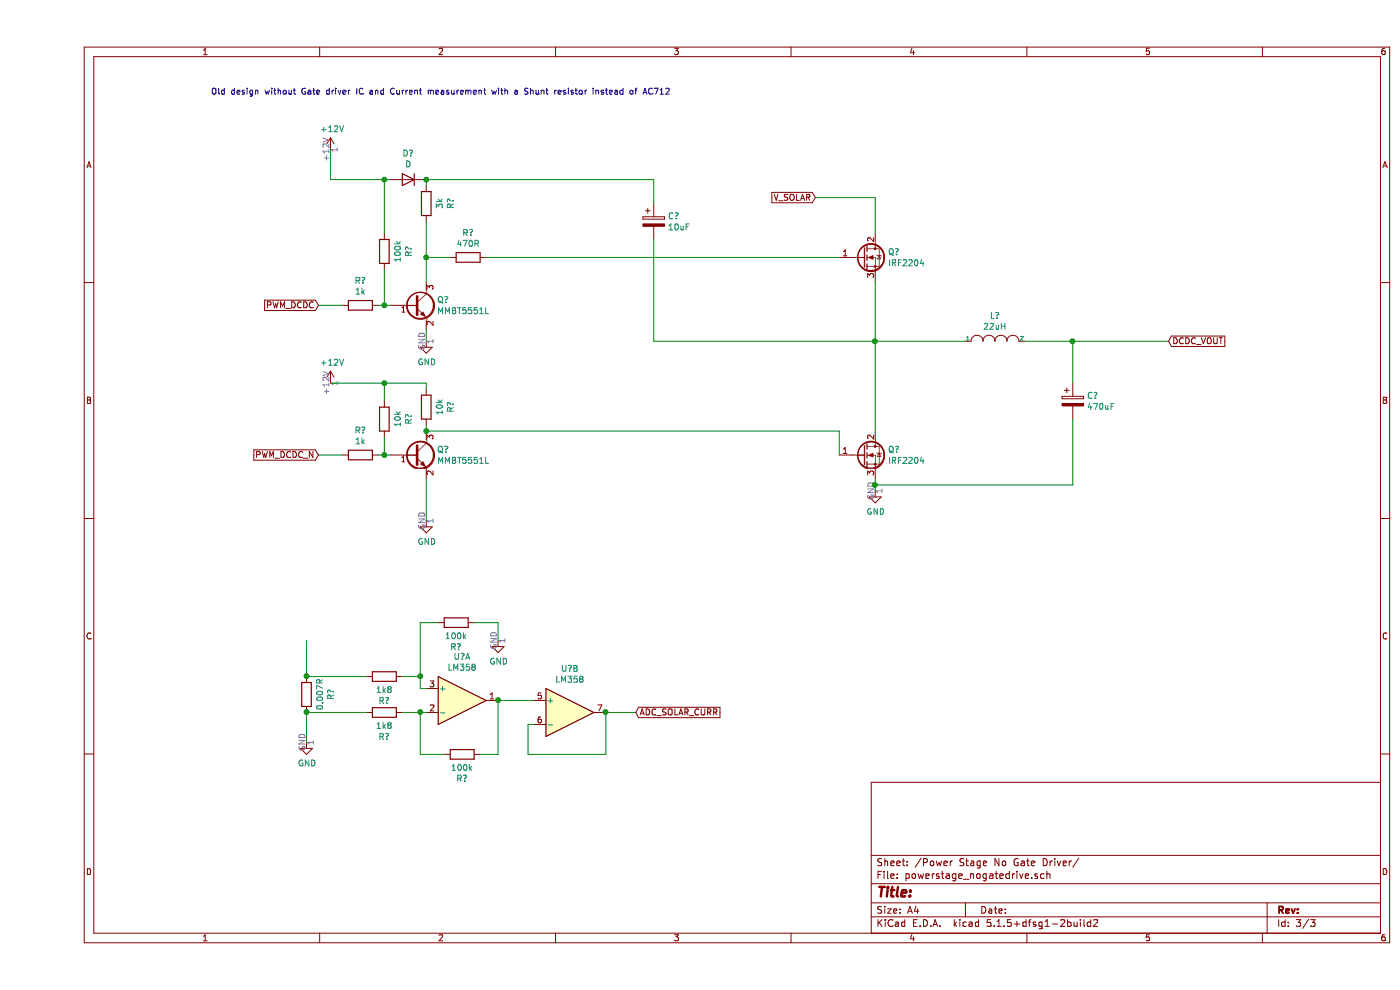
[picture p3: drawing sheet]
EESchema Schematic File Version 4
EELAYER 30 0
EELAYER END
$Descr A4 11693 8268
encoding utf-8
Sheet 3 3
Title ""
Date ""
Rev ""
Comp ""
Comment1 ""
Comment2 ""
Comment3 ""
Comment4 ""
$EndDescr
$Comp
L Transistor_FET:IRF540N Q?
U 1 1
P 6900 2150
AR Path="/60855919" Ref="Q?"  Part="1" 
AR Path="/6082BF78/60855919" Ref="Q?"  Part="1" 
F 0 "Q?" H 7106 2196 50  0000 L CNN
F 1 "IRF2204" H 7106 2105 50  0000 L CNN
F 2 "Package_TO_SOT_THT:TO-220-3_Vertical" H 7150 2075 50  0001 L CIN
F 3 "http://www.irf.com/product-info/datasheets/data/irf2204.pdf" H 6900 2150 50  0001 L CNN
	1    6900 2150
	1    0    0    -1  
$EndComp
$Comp
L Transistor_FET:IRF540N Q?
U 1 1
P 6900 3800
AR Path="/6085591F" Ref="Q?"  Part="1" 
AR Path="/6082BF78/6085591F" Ref="Q?"  Part="1" 
F 0 "Q?" H 7106 3846 50  0000 L CNN
F 1 "IRF2204" H 7106 3755 50  0000 L CNN
F 2 "Package_TO_SOT_THT:TO-220-3_Vertical" H 7150 3725 50  0001 L CIN
F 3 "http://www.irf.com/product-info/datasheets/data/irf2204.pdf" H 6900 3800 50  0001 L CNN
	1    6900 3800
	1    0    0    -1  
$EndComp
Text GLabel 2350 2550 0    50   Input ~ 0
PWM_DCDC
Wire Wire Line
	2850 2550 2900 2550
$Comp
L Device:R R?
U 1 1
P 2900 2100
AR Path="/60855927" Ref="R?"  Part="1" 
AR Path="/6082BF78/60855927" Ref="R?"  Part="1" 
F 0 "R?" V 2693 2100 50  0000 C CNN
F 1 "100k" V 2784 2100 50  0000 C CNN
F 2 "" V 2830 2100 50  0001 C CNN
F 3 "~" H 2900 2100 50  0001 C CNN
	1    2900 2100
	-1   0    0    1   
$EndComp
Connection ~ 2900 2550
Wire Wire Line
	2900 2550 2950 2550
$Comp
L Device:R R?
U 1 1
P 2700 2550
AR Path="/6085592F" Ref="R?"  Part="1" 
AR Path="/6082BF78/6085592F" Ref="R?"  Part="1" 
F 0 "R?" V 2493 2550 50  0000 C CNN
F 1 "1k" V 2584 2550 50  0000 C CNN
F 2 "" V 2630 2550 50  0001 C CNN
F 3 "~" H 2700 2550 50  0001 C CNN
	1    2700 2550
	0    1    1    0   
$EndComp
$Comp
L power:GND #PWR?
U 1 1
P 3250 2850
AR Path="/60855935" Ref="#PWR?"  Part="1" 
AR Path="/6082BF78/60855935" Ref="#PWR?"  Part="1" 
F 0 "#PWR?" H 3250 2600 50  0001 C CNN
F 1 "GND" H 3255 2677 50  0000 C CNN
F 2 "" H 3250 2850 50  0001 C CNN
F 3 "" H 3250 2850 50  0001 C CNN
	1    3250 2850
	1    0    0    -1  
$EndComp
Wire Wire Line
	3250 2750 3250 2850
Wire Wire Line
	5150 1500 5150 1700
$Comp
L Device:R R?
U 1 1
P 3250 1700
AR Path="/6085593D" Ref="R?"  Part="1" 
AR Path="/6082BF78/6085593D" Ref="R?"  Part="1" 
F 0 "R?" V 3043 1700 50  0000 C CNN
F 1 "3k" V 3134 1700 50  0000 C CNN
F 2 "" V 3180 1700 50  0001 C CNN
F 3 "~" H 3250 1700 50  0001 C CNN
	1    3250 1700
	-1   0    0    1   
$EndComp
Wire Wire Line
	3250 1500 3250 1550
$Comp
L Device:D D?
U 1 1
P 3100 1500
AR Path="/60855944" Ref="D?"  Part="1" 
AR Path="/6082BF78/60855944" Ref="D?"  Part="1" 
F 0 "D?" H 3100 1284 50  0000 C CNN
F 1 "D" H 3100 1375 50  0000 C CNN
F 2 "" H 3100 1500 50  0001 C CNN
F 3 "~" H 3100 1500 50  0001 C CNN
	1    3100 1500
	-1   0    0    1   
$EndComp
Connection ~ 3250 1500
$Comp
L power:+12V #PWR?
U 1 1
P 2450 1250
AR Path="/6085594B" Ref="#PWR?"  Part="1" 
AR Path="/6082BF78/6085594B" Ref="#PWR?"  Part="1" 
F 0 "#PWR?" H 2450 1100 50  0001 C CNN
F 1 "+12V" H 2465 1423 50  0000 C CNN
F 2 "" H 2450 1250 50  0001 C CNN
F 3 "" H 2450 1250 50  0001 C CNN
	1    2450 1250
	1    0    0    -1  
$EndComp
Wire Wire Line
	2450 1250 2450 1500
Text GLabel 6500 1650 0    50   Input ~ 0
V_SOLAR
$Comp
L Device:CP C?
U 1 1
P 5150 1850
AR Path="/60855953" Ref="C?"  Part="1" 
AR Path="/6082BF78/60855953" Ref="C?"  Part="1" 
F 0 "C?" H 5268 1896 50  0000 L CNN
F 1 "10uF" H 5268 1805 50  0000 L CNN
F 2 "" H 5188 1700 50  0001 C CNN
F 3 "~" H 5150 1850 50  0001 C CNN
	1    5150 1850
	1    0    0    -1  
$EndComp
Wire Wire Line
	5150 2000 5150 2850
Wire Wire Line
	6500 1650 7000 1650
Wire Wire Line
	7000 1650 7000 1950
$Comp
L power:GND #PWR?
U 1 1
P 7000 4100
AR Path="/6085595C" Ref="#PWR?"  Part="1" 
AR Path="/6082BF78/6085595C" Ref="#PWR?"  Part="1" 
F 0 "#PWR?" H 7000 3850 50  0001 C CNN
F 1 "GND" H 7005 3927 50  0000 C CNN
F 2 "" H 7000 4100 50  0001 C CNN
F 3 "" H 7000 4100 50  0001 C CNN
	1    7000 4100
	1    0    0    -1  
$EndComp
Text GLabel 2350 3800 0    50   Input ~ 0
PWM_DCDC_N
$Comp
L Device:R R?
U 1 1
P 2900 3500
AR Path="/60855963" Ref="R?"  Part="1" 
AR Path="/6082BF78/60855963" Ref="R?"  Part="1" 
F 0 "R?" V 2693 3500 50  0000 C CNN
F 1 "10k" V 2784 3500 50  0000 C CNN
F 2 "" V 2830 3500 50  0001 C CNN
F 3 "~" H 2900 3500 50  0001 C CNN
	1    2900 3500
	-1   0    0    1   
$EndComp
$Comp
L Device:R R?
U 1 1
P 2700 3800
AR Path="/60855969" Ref="R?"  Part="1" 
AR Path="/6082BF78/60855969" Ref="R?"  Part="1" 
F 0 "R?" V 2493 3800 50  0000 C CNN
F 1 "1k" V 2584 3800 50  0000 C CNN
F 2 "" V 2630 3800 50  0001 C CNN
F 3 "~" H 2700 3800 50  0001 C CNN
	1    2700 3800
	0    1    1    0   
$EndComp
$Comp
L power:GND #PWR?
U 1 1
P 3250 4350
AR Path="/6085596F" Ref="#PWR?"  Part="1" 
AR Path="/6082BF78/6085596F" Ref="#PWR?"  Part="1" 
F 0 "#PWR?" H 3250 4100 50  0001 C CNN
F 1 "GND" H 3255 4177 50  0000 C CNN
F 2 "" H 3250 4350 50  0001 C CNN
F 3 "" H 3250 4350 50  0001 C CNN
	1    3250 4350
	1    0    0    -1  
$EndComp
$Comp
L Device:R R?
U 1 1
P 3250 3400
AR Path="/60855975" Ref="R?"  Part="1" 
AR Path="/6082BF78/60855975" Ref="R?"  Part="1" 
F 0 "R?" V 3043 3400 50  0000 C CNN
F 1 "10k" V 3134 3400 50  0000 C CNN
F 2 "" V 3180 3400 50  0001 C CNN
F 3 "~" H 3250 3400 50  0001 C CNN
	1    3250 3400
	-1   0    0    1   
$EndComp
Wire Wire Line
	3250 3550 3250 3600
Wire Wire Line
	3250 3250 3250 3200
Wire Wire Line
	3250 3200 2900 3200
$Comp
L power:+12V #PWR?
U 1 1
P 2450 3200
AR Path="/6085597E" Ref="#PWR?"  Part="1" 
AR Path="/6082BF78/6085597E" Ref="#PWR?"  Part="1" 
F 0 "#PWR?" H 2450 3050 50  0001 C CNN
F 1 "+12V" H 2465 3373 50  0000 C CNN
F 2 "" H 2450 3200 50  0001 C CNN
F 3 "" H 2450 3200 50  0001 C CNN
	1    2450 3200
	1    0    0    -1  
$EndComp
Wire Wire Line
	3250 4000 3250 4350
Wire Wire Line
	5150 2850 7000 2850
Connection ~ 7000 2850
Wire Wire Line
	7000 2350 7000 2850
Wire Wire Line
	7000 2850 7000 3600
$Comp
L pspice:INDUCTOR L?
U 1 1
P 8000 2850
AR Path="/60855989" Ref="L?"  Part="1" 
AR Path="/6082BF78/60855989" Ref="L?"  Part="1" 
F 0 "L?" H 8000 3065 50  0000 C CNN
F 1 "22uH" H 8000 2974 50  0000 C CNN
F 2 "" H 8000 2850 50  0001 C CNN
F 3 "~" H 8000 2850 50  0001 C CNN
	1    8000 2850
	1    0    0    -1  
$EndComp
Wire Wire Line
	7000 2850 7750 2850
$Comp
L Device:CP C?
U 1 1
P 8650 3350
AR Path="/60855990" Ref="C?"  Part="1" 
AR Path="/6082BF78/60855990" Ref="C?"  Part="1" 
F 0 "C?" H 8768 3396 50  0000 L CNN
F 1 "470uF" H 8768 3305 50  0000 L CNN
F 2 "" H 8688 3200 50  0001 C CNN
F 3 "~" H 8650 3350 50  0001 C CNN
	1    8650 3350
	1    0    0    -1  
$EndComp
Wire Wire Line
	8250 2850 8650 2850
Wire Wire Line
	8650 2850 8650 3200
Wire Wire Line
	7000 4000 7000 4050
Wire Wire Line
	7000 4050 8650 4050
Connection ~ 7000 4050
Wire Wire Line
	7000 4050 7000 4100
Wire Wire Line
	8650 3500 8650 4050
Wire Wire Line
	8650 2850 9450 2850
Connection ~ 8650 2850
Text GLabel 9450 2850 2    50   Input ~ 0
DCDC_VOUT
$Comp
L Transistor_BJT:MMBT5551L Q?
U 1 1
P 3150 2550
AR Path="/608559A0" Ref="Q?"  Part="1" 
AR Path="/6082BF78/608559A0" Ref="Q?"  Part="1" 
F 0 "Q?" H 3341 2596 50  0000 L CNN
F 1 "MMBT5551L" H 3341 2505 50  0000 L CNN
F 2 "Package_TO_SOT_SMD:SOT-23" H 3350 2475 50  0001 L CIN
F 3 "www.onsemi.com/pub/Collateral/MMBT5550LT1-D.PDF" H 3150 2550 50  0001 L CNN
	1    3150 2550
	1    0    0    -1  
$EndComp
$Comp
L Transistor_BJT:MMBT5551L Q?
U 1 1
P 3150 3800
AR Path="/608559A6" Ref="Q?"  Part="1" 
AR Path="/6082BF78/608559A6" Ref="Q?"  Part="1" 
F 0 "Q?" H 3341 3846 50  0000 L CNN
F 1 "MMBT5551L" H 3341 3755 50  0000 L CNN
F 2 "Package_TO_SOT_SMD:SOT-23" H 3350 3725 50  0001 L CIN
F 3 "www.onsemi.com/pub/Collateral/MMBT5550LT1-D.PDF" H 3150 3800 50  0001 L CNN
	1    3150 3800
	1    0    0    -1  
$EndComp
Wire Wire Line
	3250 3600 6700 3600
Wire Wire Line
	6700 3600 6700 3800
Connection ~ 3250 3600
Wire Wire Line
	2350 2550 2550 2550
Wire Wire Line
	2900 2250 2900 2550
Wire Wire Line
	2900 1500 2900 1950
Wire Wire Line
	2450 1500 2900 1500
Wire Wire Line
	2900 1500 2950 1500
Connection ~ 2900 1500
Wire Wire Line
	3250 1850 3250 2150
$Comp
L Device:R R?
U 1 1
P 3600 2150
AR Path="/608559B6" Ref="R?"  Part="1" 
AR Path="/6082BF78/608559B6" Ref="R?"  Part="1" 
F 0 "R?" V 3393 2150 50  0000 C CNN
F 1 "470R" V 3484 2150 50  0000 C CNN
F 2 "" V 3530 2150 50  0001 C CNN
F 3 "~" H 3600 2150 50  0001 C CNN
	1    3600 2150
	0    1    1    0   
$EndComp
Wire Wire Line
	3450 2150 3250 2150
Connection ~ 3250 2150
Wire Wire Line
	3250 2150 3250 2350
Wire Wire Line
	3750 2150 6700 2150
Wire Wire Line
	3250 1500 5150 1500
Wire Wire Line
	2850 3800 2900 3800
Wire Wire Line
	2900 3650 2900 3800
Connection ~ 2900 3800
Wire Wire Line
	2900 3800 2950 3800
Wire Wire Line
	2350 3800 2550 3800
Wire Wire Line
	2900 3350 2900 3200
Connection ~ 2900 3200
Wire Wire Line
	2900 3200 2450 3200
$Comp
L Amplifier_Operational:LM358 U?
U 1 1
P 3550 5850
AR Path="/608559C9" Ref="U?"  Part="1" 
AR Path="/6082BF78/608559C9" Ref="U?"  Part="1" 
F 0 "U?" H 3550 6217 50  0000 C CNN
F 1 "LM358" H 3550 6126 50  0000 C CNN
F 2 "" H 3550 5850 50  0001 C CNN
F 3 "http://www.ti.com/lit/ds/symlink/lm2904-n.pdf" H 3550 5850 50  0001 C CNN
	1    3550 5850
	1    0    0    -1  
$EndComp
$Comp
L Device:R R?
U 1 1
P 2250 5800
AR Path="/608559CF" Ref="R?"  Part="1" 
AR Path="/6082BF78/608559CF" Ref="R?"  Part="1" 
F 0 "R?" V 2043 5800 50  0000 C CNN
F 1 "0.007R" V 2134 5800 50  0000 C CNN
F 2 "" V 2180 5800 50  0001 C CNN
F 3 "~" H 2250 5800 50  0001 C CNN
	1    2250 5800
	-1   0    0    1   
$EndComp
$Comp
L Device:R R?
U 1 1
P 2900 5950
AR Path="/608559D5" Ref="R?"  Part="1" 
AR Path="/6082BF78/608559D5" Ref="R?"  Part="1" 
F 0 "R?" V 2693 5950 50  0000 C CNN
F 1 "1k8" V 2784 5950 50  0000 C CNN
F 2 "" V 2830 5950 50  0001 C CNN
F 3 "~" H 2900 5950 50  0001 C CNN
	1    2900 5950
	0    -1   -1   0   
$EndComp
$Comp
L Device:R R?
U 1 1
P 2900 5650
AR Path="/608559DB" Ref="R?"  Part="1" 
AR Path="/6082BF78/608559DB" Ref="R?"  Part="1" 
F 0 "R?" V 2693 5650 50  0000 C CNN
F 1 "1k8" V 2784 5650 50  0000 C CNN
F 2 "" V 2830 5650 50  0001 C CNN
F 3 "~" H 2900 5650 50  0001 C CNN
	1    2900 5650
	0    -1   -1   0   
$EndComp
$Comp
L Device:R R?
U 1 1
P 3550 6300
AR Path="/608559E1" Ref="R?"  Part="1" 
AR Path="/6082BF78/608559E1" Ref="R?"  Part="1" 
F 0 "R?" V 3343 6300 50  0000 C CNN
F 1 "100k" V 3434 6300 50  0000 C CNN
F 2 "" V 3480 6300 50  0001 C CNN
F 3 "~" H 3550 6300 50  0001 C CNN
	1    3550 6300
	0    -1   -1   0   
$EndComp
Wire Wire Line
	2750 5650 2250 5650
Wire Wire Line
	2250 5950 2750 5950
Wire Wire Line
	3050 5950 3200 5950
Wire Wire Line
	3200 5950 3200 6300
Wire Wire Line
	3200 6300 3400 6300
Connection ~ 3200 5950
Wire Wire Line
	3200 5950 3250 5950
Wire Wire Line
	3700 6300 3850 6300
Wire Wire Line
	3850 5850 3850 6300
$Comp
L Device:R R?
U 1 1
P 3500 5200
AR Path="/608559F0" Ref="R?"  Part="1" 
AR Path="/6082BF78/608559F0" Ref="R?"  Part="1" 
F 0 "R?" V 3293 5200 50  0000 C CNN
F 1 "100k" V 3384 5200 50  0000 C CNN
F 2 "" V 3430 5200 50  0001 C CNN
F 3 "~" H 3500 5200 50  0001 C CNN
	1    3500 5200
	0    -1   -1   0   
$EndComp
Wire Wire Line
	3200 5750 3200 5650
Wire Wire Line
	3200 5200 3350 5200
Wire Wire Line
	3200 5750 3250 5750
Wire Wire Line
	3050 5650 3200 5650
Connection ~ 3200 5650
Wire Wire Line
	3200 5650 3200 5200
Wire Wire Line
	3850 5200 3850 5350
Wire Wire Line
	3650 5200 3850 5200
$Comp
L power:GND #PWR?
U 1 1
P 3850 5350
AR Path="/608559FE" Ref="#PWR?"  Part="1" 
AR Path="/6082BF78/608559FE" Ref="#PWR?"  Part="1" 
F 0 "#PWR?" H 3850 5100 50  0001 C CNN
F 1 "GND" H 3855 5177 50  0000 C CNN
F 2 "" H 3850 5350 50  0001 C CNN
F 3 "" H 3850 5350 50  0001 C CNN
	1    3850 5350
	1    0    0    -1  
$EndComp
$Comp
L power:GND #PWR?
U 1 1
P 2250 6200
AR Path="/60855A04" Ref="#PWR?"  Part="1" 
AR Path="/6082BF78/60855A04" Ref="#PWR?"  Part="1" 
F 0 "#PWR?" H 2250 5950 50  0001 C CNN
F 1 "GND" H 2255 6027 50  0000 C CNN
F 2 "" H 2250 6200 50  0001 C CNN
F 3 "" H 2250 6200 50  0001 C CNN
	1    2250 6200
	1    0    0    -1  
$EndComp
Wire Wire Line
	2250 6200 2250 5950
Connection ~ 2250 5950
Wire Wire Line
	2250 5650 2250 5350
Connection ~ 2250 5650
$Comp
L Amplifier_Operational:LM358 U?
U 2 1
P 4450 5950
AR Path="/60855A0E" Ref="U?"  Part="2" 
AR Path="/6082BF78/60855A0E" Ref="U?"  Part="2" 
F 0 "U?" H 4450 6317 50  0000 C CNN
F 1 "LM358" H 4450 6226 50  0000 C CNN
F 2 "" H 4450 5950 50  0001 C CNN
F 3 "http://www.ti.com/lit/ds/symlink/lm2904-n.pdf" H 4450 5950 50  0001 C CNN
	2    4450 5950
	1    0    0    -1  
$EndComp
Connection ~ 3850 5850
Wire Wire Line
	3850 5850 4150 5850
Wire Wire Line
	4150 6050 4100 6050
Wire Wire Line
	4100 6050 4100 6300
Wire Wire Line
	4100 6300 4750 6300
Wire Wire Line
	4750 6300 4750 5950
Wire Wire Line
	4750 5950 5000 5950
Connection ~ 4750 5950
Text GLabel 5000 5950 2    50   Input ~ 0
ADC_SOLAR_CURR
Text Notes 1450 800  0    50   ~ 0
Old design without Gate driver IC and Current measurement with a Shunt resistor instead of AC712
$EndSCHEMATC
